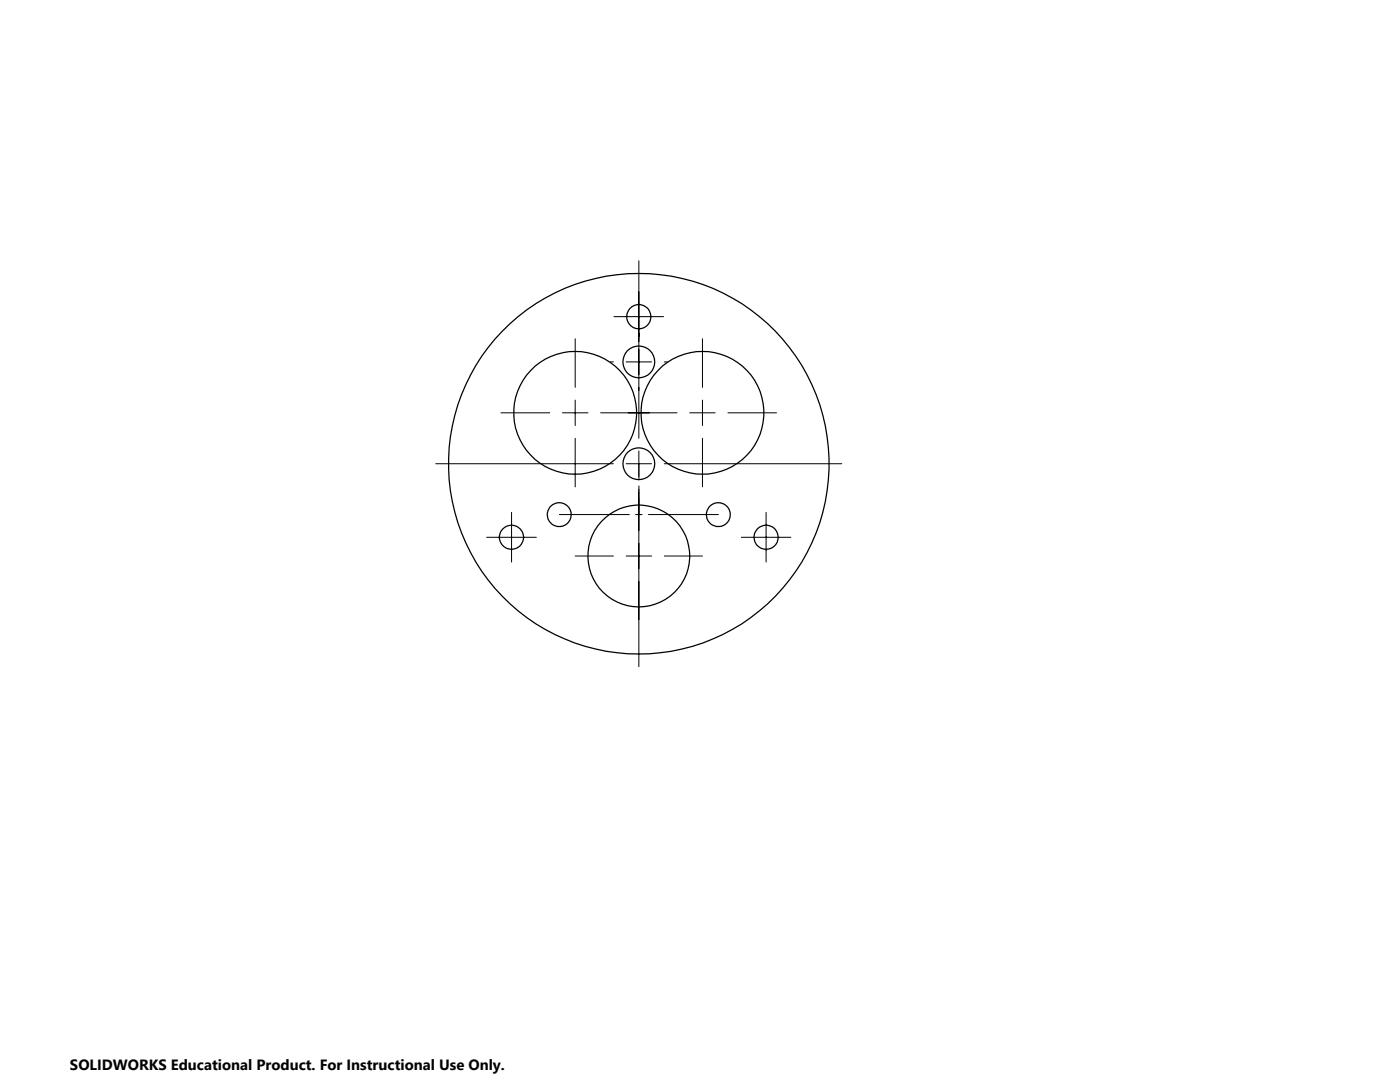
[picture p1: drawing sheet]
<svg xmlns="http://www.w3.org/2000/svg" width="279mm" height="216mm" viewBox="0 0 279 216" stroke-linecap="round" stroke-linejoin="round" font-family="sans-serif">
<g fill="none" stroke="#000" stroke-width=".25">
<circle cx="127.5" cy="72.2" r="3.2"/>
<circle cx="127.5" cy="63.2" r="2.41"/>
<circle cx="114.8" cy="82.4" r="12.3"/>
<circle cx="127.5" cy="92.5" r="3.2"/>
<circle cx="127.5" cy="92.5" r="38"/>
<circle cx="140.2" cy="82.4" r="12.3"/>
<circle cx="102.1" cy="107.2" r="2.41"/>
<circle cx="111.6" cy="102.7" r="2.38"/>
<circle cx="127.5" cy="110.9" r="10.2"/>
<circle cx="143.4" cy="102.7" r="2.38"/>
<circle cx="152.9" cy="107.2" r="2.4"/>
</g>
<g fill="none" stroke="#000" stroke-width=".2">
<path d="M127.5 52v35.5M114.8 67.6v9.7M114.8 79.8v5.1M121.8 72.2h.6M122.5 63.2h9.9M125 72.2h5M132.6 72.2h.6M140.2 67.6v9.7M140.2 79.8v5.1M87 92.5h35.4M100 82.4h9.7M112.3 82.4h5"/>
<path d="M114.8 87.5v9.7M119.9 82.4h15.2M125 92.5h5M127.5 90v5.1M127.5 97.6v35.4M132.6 92.5h35.4M137.7 82.4h5M140.2 87.5v9.7M145.3 82.4h9.7M97.1 107.2h9.9M102.1 102.2v9.9M114.8 110.9h7.6"/>
<path d="M125 110.9h5M132.6 110.9h7.6M148 107.2h9.8M152.9 102.2v9.9"/>
</g>
<path d="M111.6 102.7h31.8" fill="none" stroke="#000" stroke-width=".2" stroke-dasharray="15.2 1.3 1.3 1.3" stroke-dashoffset="1.3"/>
<path d="M127.5 92.5v10.2" fill="none" stroke="#000" stroke-width=".2" stroke-dasharray="15.2 1.3 1.3 1.3" stroke-dashoffset="12.1"/>
<text font-size="3" x="14" y="213.5">SOLIDWORKS Educational Product. For Instructional Use Only.</text>
</svg>
